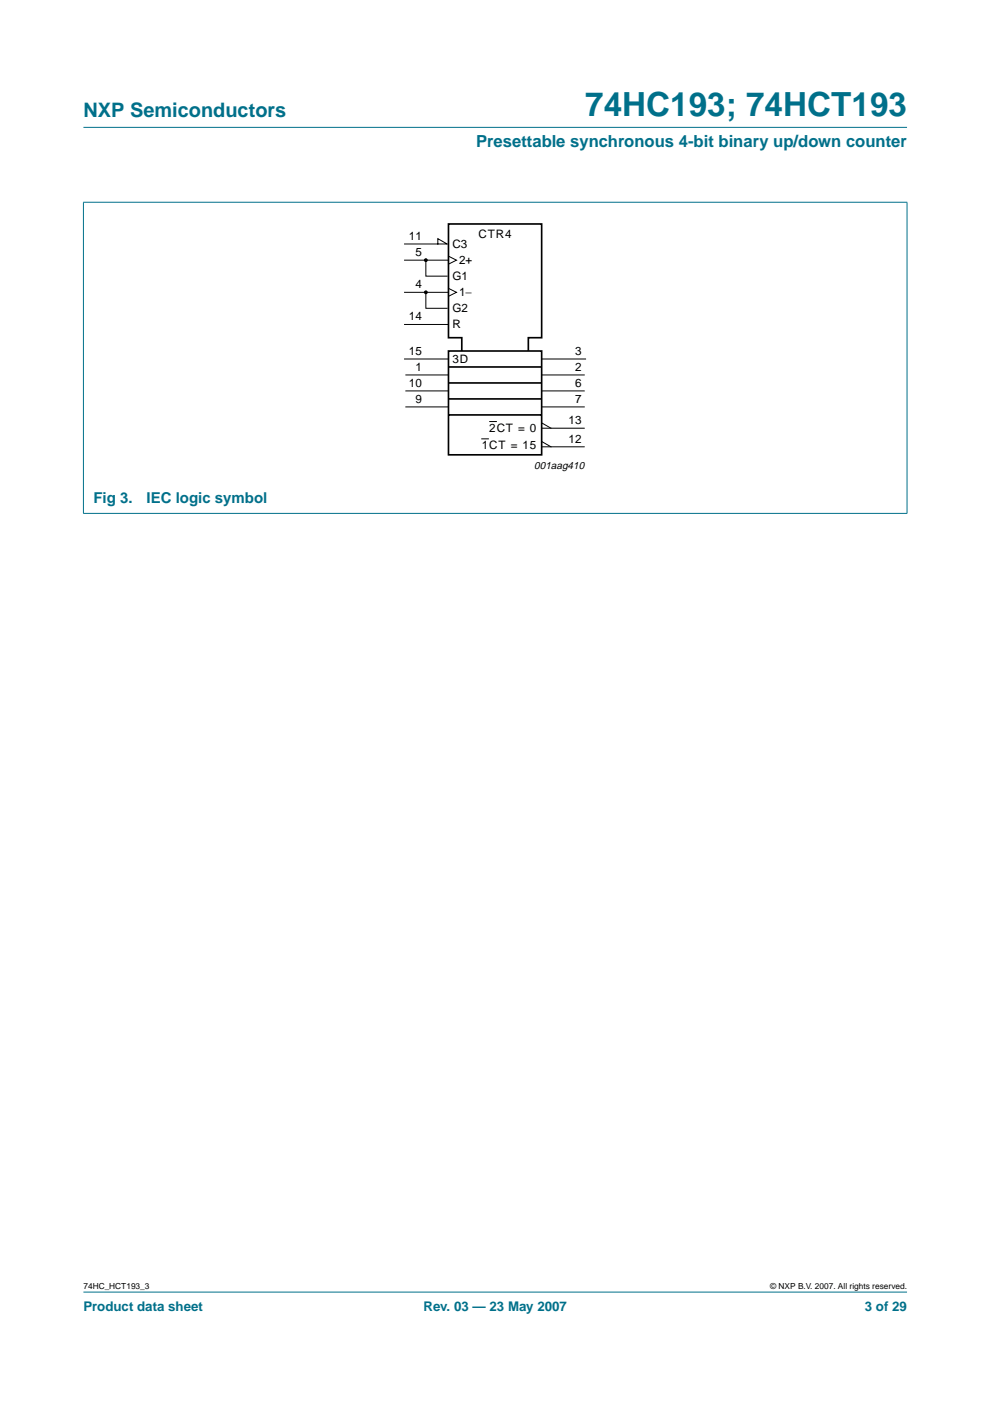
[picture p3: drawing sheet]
<svg xmlns="http://www.w3.org/2000/svg" width="210mm" height="297mm" viewBox="0 0 210 297" stroke-linecap="round" stroke-linejoin="round" font-family="sans-serif">
<g fill="#00708a" stroke="#00708a" stroke-width=".21">
<path d="M17.7 273.9h174.6z"/>
<path d="M17.7 27h174.6z"/>
<path d="M17.7 42.9v65.9z"/>
<path d="M192.3 42.9v65.9z"/>
<path d="M17.6 42.9h174.8z"/>
<path d="M17.6 108.8h174.8z"/>
</g>
<g fill="none" stroke="#000" stroke-width=".21">
<path d="M85.8 51.7h9l-2-1.1v1.1M85.8 55.2h9.3M90.3 55.2v3.3h4.5M95.1 54.3l1.7 .9-1.7 .8zM85.8 76.1h9.3M85.8 62h9.3M85.8 68.8h9.3M86.1 79.5h9M90.3 62v3.4h4.5M95.1 61.1l1.7 .9-1.7 .8zM114.8 76.1h9.4M114.8 79.5h9.1"/>
<path d="M86.1 82.9h9M86.1 86.3h9M102.1 93h1.5M103.8 89.4h1.4M114.8 93.6l2 1.1h7.1M114.8 89.7l2 1.1h7.1M114.8 82.9h9.1M114.8 86.3h9.1M114.8 94.7h2M114.8 90.8h2"/>
</g>
<g fill="#000" stroke="#000" stroke-width=".25">
<circle cx="90.3" cy="55.2" r=".28"/>
<circle cx="90.3" cy="62" r=".28"/>
</g>
<path d="M95.1 74.4h19.7v22h-19.7zM95.1 77.8h19.7M112 74.4v-2.8h2.8v-24.1h-19.7v24.1h2.8v2.8M95.1 88h19.7M95.1 81.2h19.7M95.1 84.6h19.7" fill="none" stroke="#000" stroke-width=".35"/>
<text font-size="7.1" fill="#00708a" x="124.1" y="24.7">74HC193; 74HCT193</text>
<text font-size="4.2" fill="#00708a" x="17.7" y="24.9">NXP Semiconductors</text>
<text font-size="3.5" fill="#00708a" x="100.9" y="31.1">Presettable synchronous 4-bit binary up/down counter</text>
<g font-size="3.2" fill="#00708a">
<text x="19.8" y="106.7">Fig 3.</text>
<text x="31.1" y="106.7">IEC logic symbol</text>
</g>
<g font-size="2.8" fill="#00708a">
<text x="17.7" y="278">Product data sheet</text>
<text x="89.8" y="278">Rev. 03 — 23 May 2007</text>
<text x="183.4" y="278">3 of 29</text>
</g>
<g font-size="2.5">
<text x="86.7" y="50.9">11</text>
<text x="95.9" y="52.6">C3</text>
<text x="101.5" y="50.4">CTR4</text>
<text x="88.1" y="54.3">5</text>
<text x="95.9" y="59.4">G1</text>
<text x="97.3" y="56">2+</text>
<text x="88.1" y="61.1">4</text>
<text x="97.3" y="62.8">1−</text>
<text x="86.7" y="67.9">14</text>
<text x="95.9" y="66.2">G2</text>
<text x="95.9" y="69.6">R</text>
<text x="86.7" y="75.3">15</text>
<text x="95.9" y="77">3D</text>
<text x="121.9" y="75.3">3</text>
<text x="86.7" y="82">10</text>
<text x="88.1" y="78.7">1</text>
<text x="121.9" y="78.7">2</text>
<text x="121.9" y="82">6</text>
<text x="88.1" y="85.4">9</text>
<text x="120.6" y="89.9">13</text>
<text x="121.9" y="85.4">7</text>
<text x="102.2" y="95.3">1CT = 15</text>
<text x="103.7" y="91.6">2CT = 0</text>
<text x="120.6" y="93.9">12</text>
</g>
<text font-size="2.2" x="113.3" y="99.5">001aag410</text>
<g font-size="1.8">
<text x="17.7" y="273.4">74HC_HCT193_3</text>
<text x="163.3" y="273.4">© NXP B.V. 2007. All rights reserved.</text>
</g>
</svg>
